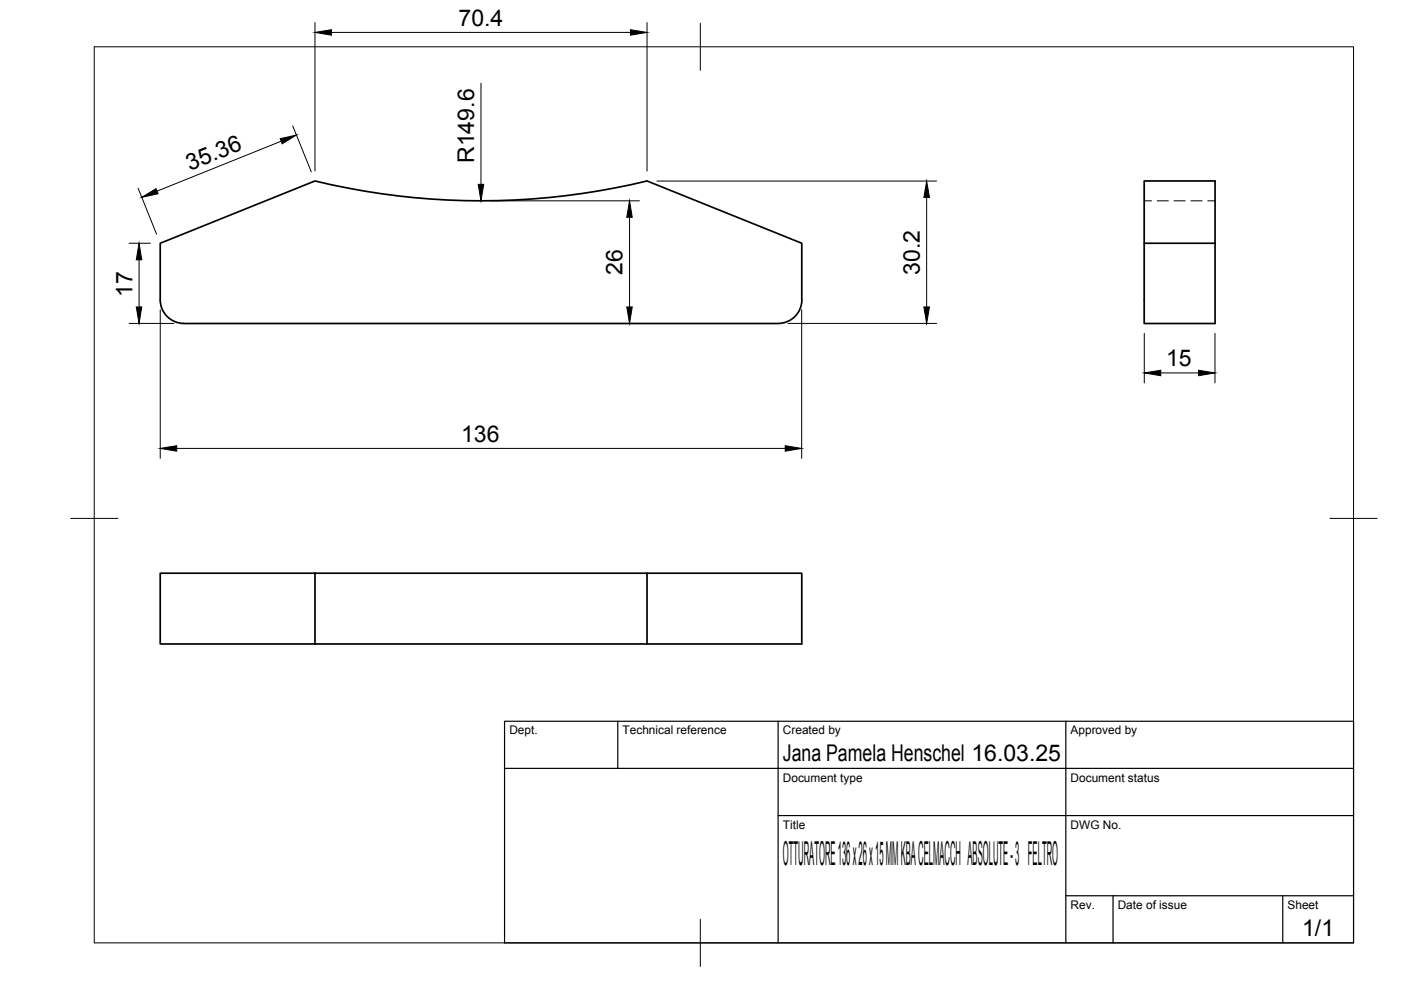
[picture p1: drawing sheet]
<svg xmlns="http://www.w3.org/2000/svg" width="297mm" height="210mm" viewBox="0 0 297 210" stroke-linecap="round" stroke-linejoin="round" font-family="sans-serif">
<!-- layer: Visible -->
<path d="M34 51.6l32.8-13.2a149.2 149.2 0 0 0 70.4 0l32.8 13.2v12a5 5 0 0 1-5 5h-126a5 5 0 0 1-5-5zM242.6 51.6v-13.2h15v30.2h-15v-17h15M66.8 121.5h70.4v15M137.2 121.5h32.8v15h-136v-15h32.8v15" fill="none" stroke="#000" stroke-width=".36"/>
<!-- layer: Hidden -->
<path d="M242.6 42.6h1.5M245.3 42.6h2.4M248.9 42.6h2.4M252.5 42.6h2.4M256.1 42.6h1.5" fill="none" stroke="#000" stroke-width=".21"/>
<!-- layer: BORDER -->
<path d="M20 9.9h267v190h-267zM148.5 4.9v10M15 109.9h10M282 109.9h10M148.5 194.9v10" fill="none" stroke="#000" stroke-width=".21"/>
<!-- layer: TITLEBLOCK -->
<path d="M107 152.9h180v47h-180zM131 152.9v10M165 152.9v47M226 152.9v47M107 162.9h180M165 172.9h122M226 189.9h61M236 189.9v10M272 189.9v10" fill="none" stroke="#000" stroke-width=".25"/>
<!-- layer: FD_Dimensions -->
<g fill="none" stroke="#000" stroke-width=".21">
<path d="M66.8 4.8v31.5M70.3 6.9h63.4M102 17.6v21.5M137.2 4.8v31.5M29.3 39.9l3.9 9.7M59.6 29.9l-26.3 10.6M62.1 26.7l3.9 9.7M139.3 38.4h59.3M27.4 51.6h4.5M29.5 55.1v10M104.1 42.6h31.5M133.5 46.1v19"/>
<path d="M196.5 41.9v23.2M27.4 68.6h9.5M34 65.7v31.5M41.1 68.6h94.5M167.1 68.6h31.5M170 65.7v31.5M242.6 70.7v10.5M246.1 79.1h8M257.6 70.7v10.5M37.5 95.1h129"/>
</g>
<g fill="#000" stroke="#000" stroke-width=".21">
<path d="M66.8 6.9l3.5-.6v1.2zM133.7 6.3l3.5 .6-3.5 .6zM30.1 41.8l3-1.8 .4 1.1zM59.4 29.4l3.4-.8-3 1.9zM101.4 39.1h1.2l-.6 3.5zM29.5 51.6l.6 3.5h-1.2zM133.5 42.6l.5 3.5h-1.1zM196.5 38.4l.6 3.5h-1.2zM28.9 65.1h1.2l-.6 3.5zM132.9 65.1h1.1l-.5 3.5zM195.9 65.1h1.2l-.6 3.5zM242.6 79.1l3.5-.6v1.2z"/>
<path d="M254.1 78.5l3.5 .6-3.5 .6zM34 95.1l3.5-.6v1.2zM166.5 94.5l3.5 .6-3.5 .6z"/>
</g>
<text font-size="7" x="166" y="183.4">OTTURATORE 136 x 26 x 15 MM KBA CELMACCH ABSOLUTE - 3 FELTRO</text>
<g font-size="4.9">
<text x="97.2" y="5.4">70.4</text>
<text x="100.5" y="34.6" transform="rotate(-90 100.5 34.6)">R149.6</text>
<text x="40.2" y="36.2" transform="rotate(-22 40.2 36.2)">35.36</text>
<text x="132" y="58.3" transform="rotate(-90 132 58.3)">26</text>
<text x="195" y="58.2" transform="rotate(-90 195 58.2)">30.2</text>
<text x="28.1" y="63" transform="rotate(-90 28.1 63)">17</text>
<text x="247.2" y="77.6">15</text>
<text x="97.7" y="93.6">136</text>
<text x="166" y="161.4">Jana Pamela Henschel 16.03.25</text>
<text x="276.1" y="198.6">1/1</text>
</g>
<g font-size="2.5">
<text x="108" y="155.7">Dept.</text>
<text x="132" y="155.7">Technical reference</text>
<text x="166" y="155.7">Created by</text>
<text x="227" y="155.7">Approved by</text>
<text x="166" y="165.7">Document type</text>
<text x="227" y="165.7">Document status</text>
<text x="166" y="175.7">Title</text>
<text x="227" y="175.7">DWG No.</text>
<text x="227" y="192.7">Rev.</text>
<text x="237" y="192.7">Date of issue</text>
<text x="273" y="192.7">Sheet</text>
</g>
</svg>
